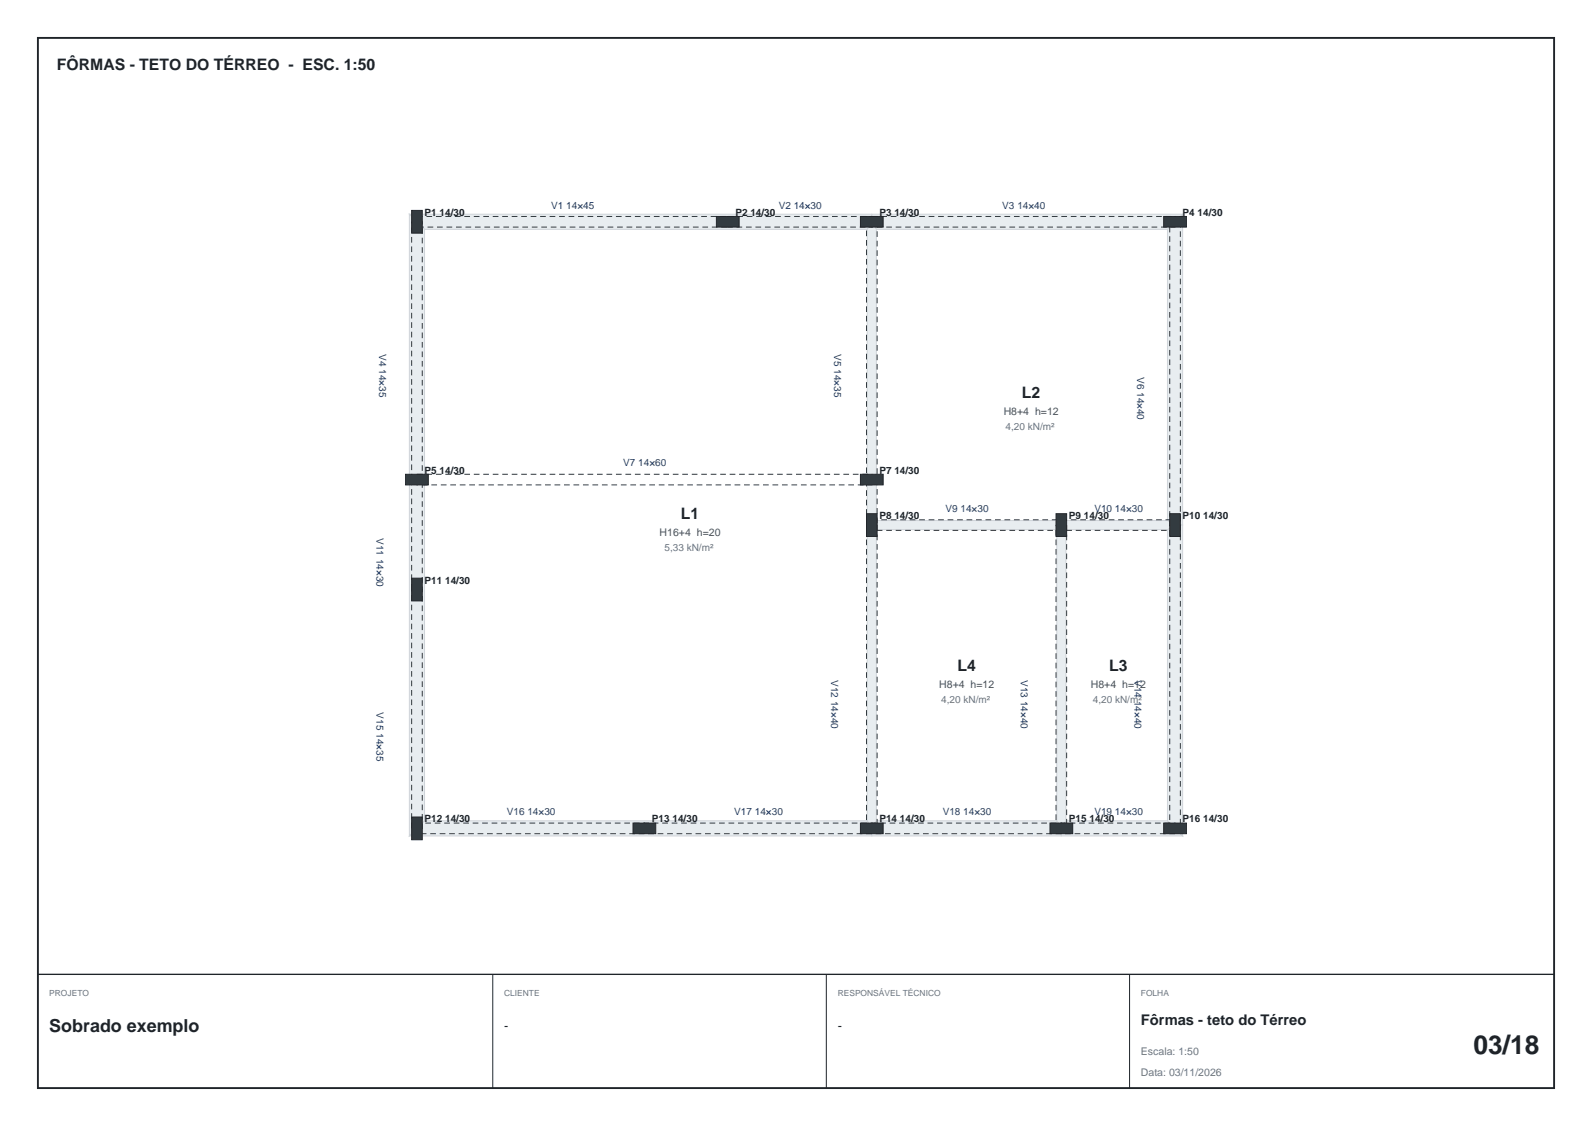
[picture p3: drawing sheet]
<svg xmlns="http://www.w3.org/2000/svg" width="420mm" height="297mm" viewBox="0 0 420 297" stroke-linecap="round" stroke-linejoin="round" font-family="sans-serif">
<path d="M10 10h400v277h-400z" fill="none" stroke="#1f2429" stroke-width=".5"/>
<g fill="#e8edf0" stroke="#cfd4d9" stroke-width=".26">
<path d="M108 56.5h122v2l-1.2 2h-116.8z"/>
<path d="M312 56.5v82h-2l-2-1.2v-76.8z"/>
<path d="M281.2 216.5h26.8l4 4h-32v-2z"/>
<path d="M108 56.5l4 4v156l-4 4z"/>
<path d="M230 56.5h82l-4 4h-76.8l-1.2-2z"/>
<path d="M108 220.5l4-4h116.8l1.2 2v2z"/>
<path d="M230 58.5l1.2 2v76.8l-1.2 1.2h-1.2v-78z"/>
<path d="M228.8 138.5h1.2l1.2 1.2v76.8l-1.2 2-1.2-2z"/>
<path d="M308 139.7l2-1.2h2v82l-4-4z"/>
<path d="M231.2 137.3h48.8v1.2l-1.2 1.2h-47.6l-1.2-1.2z"/>
<path d="M280 137.3h28l2 1.2-2 1.2h-26.8l-1.2-1.2z"/>
<path d="M231.2 216.5h47.6l1.2 2v2h-50v-2z"/>
<path d="M278.8 139.7l1.2-1.2 1.2 1.2v76.8l-1.2 2-1.2-2z"/>
</g>
<g fill="none" stroke="#333b40" stroke-width=".26" stroke-dasharray="1.5 1" stroke-linecap="butt">
<path d="M108.6 58.5h2.8v68h-2.8zM110 57.1h82v2.8h-82zM192 57.1h38v2.8h-38zM228.6 58.5h2.8v68h-2.8zM230 57.1h80v2.8h-80zM308.6 58.5h2.8v80h-2.8zM108.6 126.5h2.8v29h-2.8zM110 125.1h120v2.8h-120zM228.6 126.5h2.8v12h-2.8zM228.6 138.5h2.8v80h-2.8zM230 137.1h50v2.8h-50zM278.6 138.5h2.8v80h-2.8z"/>
<path d="M280 137.1h30v2.8h-30zM308.6 138.5h2.8v80h-2.8zM108.6 155.5h2.8v63h-2.8zM110 217.1h60v2.8h-60zM170 217.1h60v2.8h-60zM230 217.1h50v2.8h-50zM280 217.1h30v2.8h-30z"/>
</g>
<g fill="#333b40" stroke="#212629" stroke-width=".26">
<path d="M108.6 55.5h2.8v6h-2.8z"/>
<path d="M227 57.1h6v2.8h-6z"/>
<path d="M307 57.1h6v2.8h-6z"/>
<path d="M308.6 135.5h2.8v6h-2.8z"/>
<path d="M307 217.1h6v2.8h-6z"/>
<path d="M277 217.1h6v2.8h-6z"/>
<path d="M108.6 215.5h2.8v6h-2.8z"/>
<path d="M227 217.1h6v2.8h-6z"/>
<path d="M228.6 135.5h2.8v6h-2.8z"/>
<path d="M278.6 135.5h2.8v6h-2.8z"/>
<path d="M107 125.1h6v2.8h-6z"/>
<path d="M227 125.1h6v2.8h-6z"/>
<path d="M189 57.1h6v2.8h-6z"/>
<path d="M108.6 152.5h2.8v6h-2.8z"/>
<path d="M167 217.1h6v2.8h-6z"/>
</g>
<path d="M10 257h400" fill="none" stroke="#1f2429" stroke-width=".35"/>
<path d="M130 257v30M218 257v30M298 257v30" fill="none" stroke="#1f2429" stroke-width=".26"/>
<text font-size="6.9" fill="#1f2328" x="388.8" y="278">03/18</text>
<text font-size="4.7" fill="#1f2328" x="13" y="272.2">Sobrado exemplo</text>
<g font-size="4.2" fill="#1f2328">
<text x="15" y="18.5">FÔRMAS - TETO DO TÉRREO - ESC. 1:50</text>
<text x="269.6" y="105">L2</text>
<text x="179.6" y="137">L1</text>
<text x="252.6" y="177">L4</text>
<text x="292.6" y="177">L3</text>
</g>
<text font-size="3.9" fill="#1f2328" x="301" y="270.4">Fôrmas - teto do Térreo</text>
<g font-size="3.3" fill="#1f2328">
<text x="133" y="271.7">-</text>
<text x="221" y="271.7">-</text>
</g>
<g font-size="2.8" fill="#495057">
<text x="264.8" y="109.5">H8+4 h=12</text>
<text x="174" y="141.5">H16+4 h=20</text>
<text x="247.8" y="181.5">H8+4 h=12</text>
<text x="287.8" y="181.5">H8+4 h=12</text>
</g>
<g font-size="2.8" fill="#6b7480">
<text x="301" y="278.4">Escala: 1:50</text>
<text x="301" y="283.8">Data: 03/11/2026</text>
</g>
<g font-size="2.6" fill="#1f2328">
<text x="112" y="56.9">P1 14/30</text>
<text x="194" y="56.9">P2 14/30</text>
<text x="232" y="56.9">P3 14/30</text>
<text x="312" y="56.9">P4 14/30</text>
<text x="112" y="124.9">P5 14/30</text>
<text x="232" y="124.9">P7 14/30</text>
<text x="232" y="136.9">P8 14/30</text>
<text x="282" y="136.9">P9 14/30</text>
<text x="312" y="136.9">P10 14/30</text>
<text x="112" y="153.9">P11 14/30</text>
<text x="112" y="216.9">P12 14/30</text>
<text x="172" y="216.9">P13 14/30</text>
<text x="232" y="216.9">P14 14/30</text>
<text x="282" y="216.9">P15 14/30</text>
<text x="312" y="216.9">P16 14/30</text>
</g>
<g font-size="2.6" fill="#1d3b6e">
<text x="145.4" y="55">V1 14×45</text>
<text x="205.4" y="55">V2 14×30</text>
<text x="264.4" y="55">V3 14×40</text>
<text x="100" y="93.4" transform="rotate(90 100 93.4)">V4 14×35</text>
<text x="220" y="93.4" transform="rotate(90 220 93.4)">V5 14×35</text>
<text x="300" y="99.4" transform="rotate(90 300 99.4)">V6 14×40</text>
<text x="164.4" y="123">V7 14×60</text>
<text x="249.4" y="135">V9 14×30</text>
<text x="288.7" y="135">V10 14×30</text>
<text x="99.3" y="141.9" transform="rotate(90 99.3 141.9)">V11 14×30</text>
<text x="219.3" y="179.4" transform="rotate(90 219.3 179.4)">V12 14×40</text>
<text x="269.3" y="179.4" transform="rotate(90 269.3 179.4)">V13 14×40</text>
<text x="299.3" y="179.4" transform="rotate(90 299.3 179.4)">V14 14×40</text>
<text x="99.3" y="187.9" transform="rotate(90 99.3 187.9)">V15 14×35</text>
<text x="133.7" y="215">V16 14×30</text>
<text x="193.7" y="215">V17 14×30</text>
<text x="248.7" y="215">V18 14×30</text>
<text x="288.7" y="215">V19 14×30</text>
</g>
<g font-size="2.6" fill="#6b7480">
<text x="265.3" y="113.4">4,20 kN/m²</text>
<text x="175.3" y="145.4">5,33 kN/m²</text>
<text x="248.3" y="185.4">4,20 kN/m²</text>
<text x="288.3" y="185.4">4,20 kN/m²</text>
</g>
<g font-size="2.2" fill="#6b7480">
<text x="13" y="262.8">PROJETO</text>
<text x="133" y="262.8">CLIENTE</text>
<text x="221" y="262.8">RESPONSÁVEL TÉCNICO</text>
<text x="301" y="262.8">FOLHA</text>
</g>
</svg>
